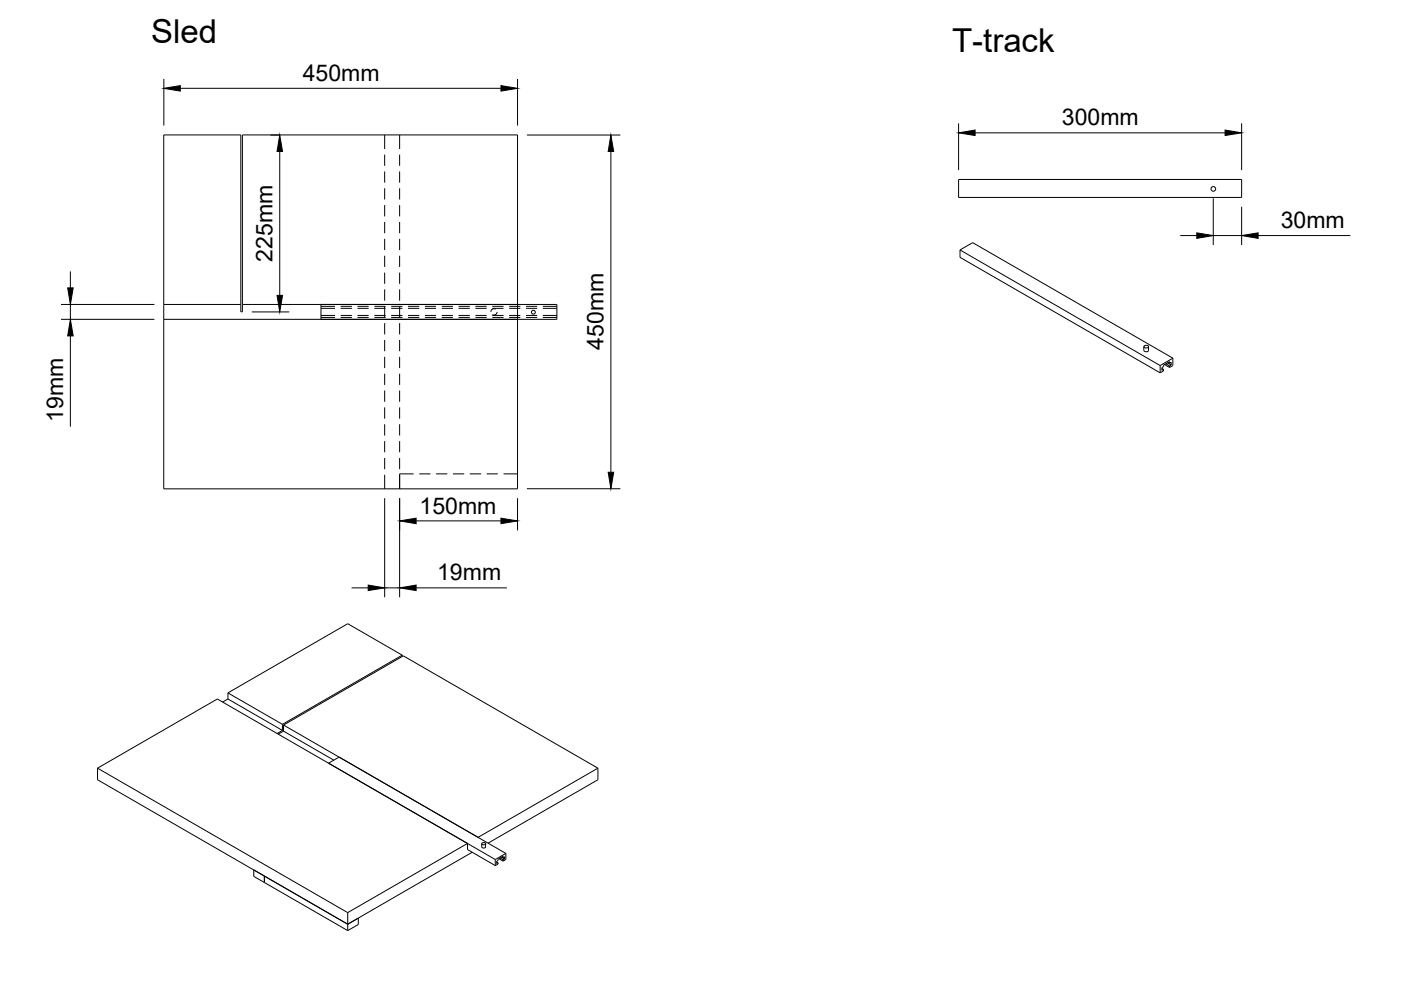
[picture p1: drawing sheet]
<svg xmlns="http://www.w3.org/2000/svg" width="297mm" height="210mm" viewBox="0 0 297 210" stroke-linecap="round" stroke-linejoin="round" font-family="sans-serif">
<!-- layer: Visible -->
<g fill="none" stroke="#000" stroke-width=".21">
<path d="M203.2 38.1h60v3.8h-60zM203.5 53l2.7-1.6 42.5 24.5M203.5 53l42.5 24.5M203.5 53v1.6l42.5 24.5M34.7 64.6h16.4M51.4 64.6h66.7v3.1h-83.4M68.1 64.6v3.1M109.7 64.6v-36h-58.3v37.5h-.3v-37.5h-16.4v75h75v-35.9M242.5 73.5v.8M242.7 73.3l.5-.1 .3 .4-.6 .2-.4-.2zM243.5 73.5v.8a.58 .58 0 0 1-1 0M246 77.5v1.6"/>
<path d="M246.3 78.1l.4 .2M246.7 78.3v.3l-.7 .5M246.9 77.3l1.1 .6M247.2 77.1l.8 .5M247.5 76.9l.8 .5M247.7 76.8l.3 .2M248 77v-.3l-1.3 .7v.3l-.4 .2v.6l.4-.2M248 77.6v.3M248 77l.3-.2v.6M248.3 77.4l-.3 .2M248.7 75.9l-2.7 1.6M248.7 75.9v1.6l-.7 .4"/>
<path d="M85.3 138.9l-11.6-6.7-25.4 14.7M85.3 138.9l-25.4 14.7M85.3 138.9v.3M48.3 148.2l-1.1 .7M48.3 148.2l11.6 6.7M48.3 146.9v1.3M48.3 146.9l11.6 6.7M59.9 153.6v1.3M59.9 154.9l-1.1 .6M60.1 153.7l47.2 27.2M60.1 153.7l25.4-14.6 41.3 23.8M60.1 155l10.7 6.2"/>
<path d="M60.1 153.7v1.3M60.1 155l-1.1 .7M20.7 162.9l25.4-14.7 58.9 34M20.7 162.9v2.4l53 30.7M20.7 162.9l53 30.6M71.9 160.5l-2.2 1.3M102.1 178.9l.1 .8 .6 .1 .2-.2M102.3 178.7l.4-.1 .3 .3-.5 .2-.3-.2zM103 178.9v.7M126.8 162.9l-25.4 14.6M126.8 162.9v2.4l-23.3 13.5M53.8 184.4v1.4l19.9 11.5"/>
<path d="M56 185.7v1.4M73.7 196l2.3-1.3v1.3l-2.3 1.3M73.7 193.5v3.8M100.1 180.7l-26.4 15.3M105 182.2v1.3M105 183.5l-5.9-3.4v-1.3l-25.4 14.7M105.3 182.7l.3 .2M105.6 182.9v.3l-.6 .3M105.8 182.1l.9 .5M106 181.9l.7 .4M106.3 181.8l.7 .3M106.4 181.7l.3 .1"/>
<path d="M106.7 181.8v-.2l-1.1 .6v.2l-.3 .2v.5l.3-.2M106.7 182.3v.3M106.7 181.8l.3-.2v.5M107 182.1l-.3 .2M107.3 180.9l-2.3 1.3M107.3 180.9v1.3l-.6 .4"/>
<circle cx="257.2" cy="40.1" r=".5"/>
<circle cx="113.1" cy="66.2" r=".41"/>
</g>
<!-- layer: Hidden -->
<g fill="none" stroke="#000" stroke-width=".21">
<path d="M81.6 28.6v3M81.6 32.8v2.4M81.6 36.4v2.3M81.6 39.9v2.4M84.7 28.6v3M84.7 32.8v2.4M84.7 36.4v2.3M84.7 39.9v2.4M81.6 43.5v2.4M81.6 47.1v2.4M81.6 50.6v2.4M81.6 54.2v2.4"/>
<path d="M81.6 57.8v2.4M84.7 43.5v2.4M84.7 47.1v2.4M84.7 50.6v2.4M84.7 54.2v2.4M84.7 57.8v2.4M68.1 67.3h2.9M68.1 66.9h2.9M68.1 65.4h2.9M68.1 65h2.9M72.2 67.3h2.4M72.2 66.9h2.4"/>
<path d="M72.2 65.4h2.4M72.2 65h2.4M75.8 67.3h2.4M75.8 66.9h2.4M75.8 65.4h2.4M75.8 65h2.4M79.4 67.3h2.3M79.4 66.9h2.3M79.4 65.4h2.3M79.4 65h2.3M81.6 61.4v2.3M81.6 64.9v2.4"/>
<path d="M81.6 68.5v2.4M81.6 72.1v2.4M81.6 75.7v2.3M81.6 79.2v2.4M82.9 67.3h2.4M82.9 66.9h2.4M82.9 65.4h2.4M82.9 65h2.4M84.7 61.4v2.3M84.7 64.9v2.4M84.7 68.5v2.4M84.7 72.1v2.4"/>
<path d="M84.7 75.7v2.3M84.7 79.2v2.4M86.5 67.3h2.4M86.5 66.9h2.4M86.5 65.4h2.4M86.5 65h2.4M90.1 67.3h2.4M90.1 66.9h2.4M90.1 65.4h2.4M90.1 65h2.4M93.7 67.3h2.3M93.7 66.9h2.3"/>
<path d="M93.7 65.4h2.3M93.7 65h2.3M97.2 67.3h2.4M97.2 66.9h2.4M97.2 65.4h2.4M97.2 65h2.4M100.8 67.3h2.4M100.8 66.9h2.4M100.8 65.4h2.4M100.8 65h2.4M104.4 67.3h2.4M104.4 66.9h2.4"/>
<path d="M104.4 65.4h2.4M104.4 65h2.4M105.1 65.5a.66 .66 0 0 0-1 .6M105.4 66.1a.67 .67 0 0 1-1 .6M107.9 67.3h2.4M107.9 66.9h2.4M107.9 65.4h2.4M107.9 65h2.4M109.7 64.6v3.1M111.5 67.3h2.4M111.5 66.9h2.4M111.5 65.4h2.4"/>
<path d="M111.5 65h2.4M115.1 67.3h3M115.1 66.9h3M115.1 65.4h3M115.1 65h3M81.6 82.8v2.4M81.6 86.4v2.4M81.6 90v2.3M81.6 93.5v2.4M81.6 97.1v2.4M84.7 82.8v2.4M84.7 86.4v2.4"/>
<path d="M84.7 90v2.3M84.7 93.5v2.4M84.7 97.1v2.4M81.6 100.7v2.9M87.7 100.5h-3v3.1M88.9 100.5h2.4M92.5 100.5h2.3M96 100.5h2.4M99.6 100.5h2.4M103.2 100.5h2.4M106.8 100.5h2.9"/>
</g>
<!-- layer: Dimensions -->
<g fill="none" stroke="#000" stroke-width=".21">
<path d="M34.7 16.7v9.9M38.2 18.7h68M109.7 16.7v9.9M57.3 28.6h2M59.3 32.1v30.5M111.7 28.6h19.8M129.5 32.1v68M203.2 26.2v9.9M206.7 28.2h53M263.2 26.2v9.9M14.9 57.5v3.5M250.2 49.9h3.5"/>
<path d="M257.2 42.1v9.9M257.2 49.9h6M263.2 43.9v8.1M266.7 49.9h19.6M12.9 64.6h19.8M12.9 67.7h19.8M14.9 64.6v3.1M14.9 71.2v19.3M53.4 66.1h7.9M81.6 105.6v21M84.7 105.6v21M88.2 110.4h18"/>
<path d="M109.7 105.6v6.9M111.7 103.6h19.8M74.5 124.6h3.6M81.6 124.6h3.1M88.2 124.6h19.3"/>
</g>
<g fill="#000" stroke="#000" stroke-width=".21">
<path d="M34.7 18.7l3.5-.5v1.1zM106.2 18.2l3.5 .5-3.5 .6zM59.3 28.6l.6 3.5h-1.2zM129.5 28.6l.6 3.5h-1.2zM203.2 28.2l3.5-.6v1.1zM259.7 27.6l3.5 .6-3.5 .5zM253.7 49.4l3.5 .5-3.5 .6zM263.2 49.9l3.5-.5v1.1zM14.4 61h1.1l-.6 3.6zM14.9 67.7l.6 3.5h-1.1zM58.7 62.6h1.2l-.6 3.5zM84.7 110.4l3.5-.5v1.1z"/>
<path d="M106.2 109.9l3.5 .5-3.5 .6zM128.9 100.1h1.2l-.6 3.5zM78.1 124.1l3.5 .5-3.5 .6zM84.7 124.6l3.5-.5v1.1z"/>
</g>
<g font-size="7">
<text x="32.1" y="9.1">Sled</text>
<text x="201.9" y="11.1">T-track</text>
</g>
<g font-size="4.9">
<text x="64.2" y="17.2">450mm</text>
<text x="225.1" y="26.6">300mm</text>
<text x="271.5" y="48.4">30mm</text>
<text x="57.8" y="55.4" transform="rotate(-90 57.8 55.4)">225mm</text>
<text x="128" y="74.2" transform="rotate(-90 128 74.2)">450mm</text>
<text x="13.4" y="89.5" transform="rotate(-90 13.4 89.5)">19mm</text>
<text x="89" y="108.9">150mm</text>
<text x="92.7" y="123.1">19mm</text>
</g>
</svg>
